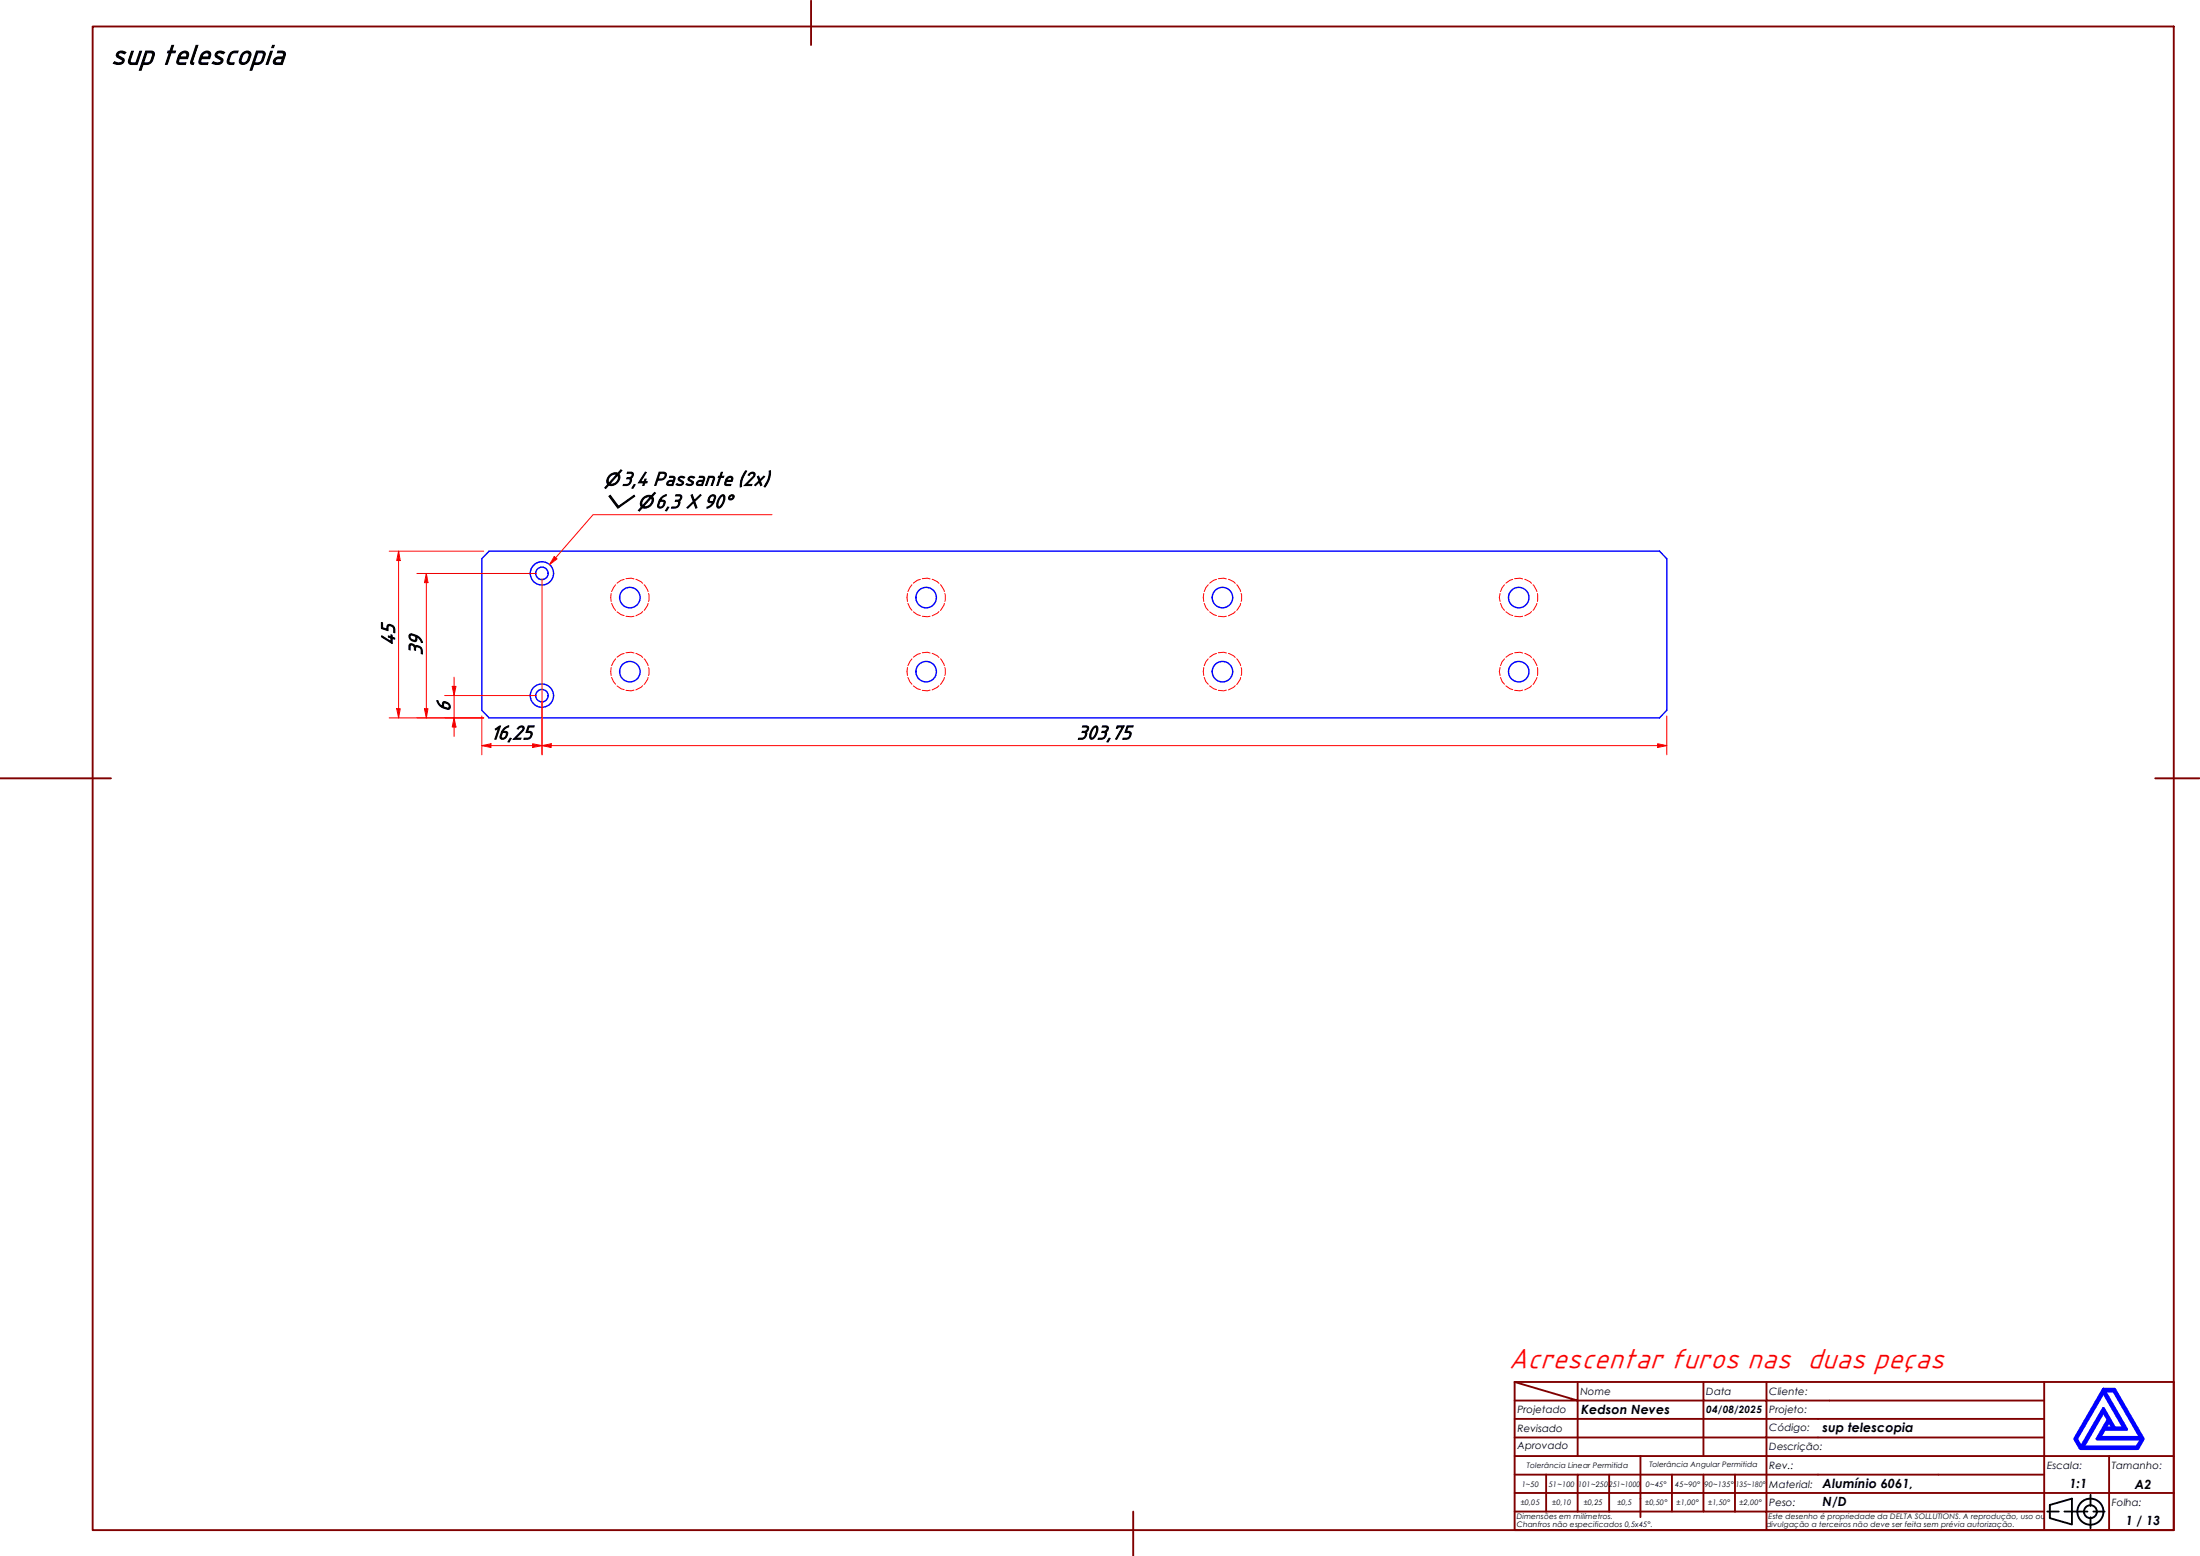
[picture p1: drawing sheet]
<svg xmlns="http://www.w3.org/2000/svg" width="594mm" height="420mm" viewBox="0 0 594 420" stroke-linecap="round" stroke-linejoin="round" font-family="sans-serif">
<!-- layer: Hidden (ABNT) -->
<g fill="none" stroke="#f00" stroke-width=".27">
<path d="M166.2 157.9l-1 1.8M168.5 156.4l-.8 .3-1.1 .8M169 156.3l1.4-.2 .8 .2M171.7 156.4l1.4 .7 .4 .4M173.9 157.9l1.1 1.8M246.3 157.9l-1.1 1.8M248.5 156.4l-.8 .3-1.1 .8M249 156.3l1.4-.2 .7 .2M251.7 156.4l1.4 .7 .5 .4M253.9 157.9l1.1 1.8M326.3 157.9l-.7 .8-.4 1M328.5 156.4l-.8 .3-1.1 .8"/>
<path d="M329 156.3l1.5-.2 .7 .2M331.7 156.4l1.4 .7 .5 .4M333.9 157.9l1.1 1.8M406.3 157.9l-.7 .8-.4 1M408.5 156.4l-.8 .3-1 .8M409 156.3l1.5-.2 .7 .2M411.7 156.4l1.4 .7 .5 .4M414 157.9l1 1.8M165 160.3v2.1M165.2 162.9l1 1.9M166.2 177.9l-1 1.8M166.6 165.2l1.1 .8 .8 .2"/>
<path d="M168.5 176.4l-.8 .3-1.1 .8M169 166.4h2.2M169 176.3l1.4-.2 .8 .2M171.7 176.4l1.4 .7 .4 .4M173.5 165.1l-.4 .5-1.4 .7M173.9 177.9l1.1 1.8M175 162.9l-.1 .5-1 1.4M175.1 160.3v2.1M245 160.3v2.1M245.2 162.9l1.1 1.9M246.3 177.9l-1.1 1.8M246.6 165.2l1.1 .8 .8 .2"/>
<path d="M248.5 176.4l-.8 .3-1.1 .8M249 166.4h2.1M249 176.3l1.4-.2 .7 .2M251.7 176.4l1.4 .7 .5 .4M253.6 165.1l-.5 .5-1.4 .7M253.9 177.9l1.1 1.8M255 162.9l-.1 .5-1 1.4M255.1 160.3v2.1M325.1 160.3v2.1M325.2 162.9l.4 1.2 .7 .7M326.3 177.9l-.7 .8-.4 1M326.6 165.2l1.1 .8 .8 .2"/>
<path d="M328.5 176.4l-.8 .3-1.1 .8M329 166.4h2.2M329 176.3l1.5-.2 .7 .2M331.7 176.4l1.4 .7 .5 .4M333.6 165.1l-.5 .5-1.4 .7M333.9 177.9l1.1 1.8M335 162.9l-.1 .5-1 1.4M335.2 160.3v2.1M405.1 160.3l-.2 1 .2 1.1M405.2 162.9l.4 1.2 .7 .7M406.3 177.9l-.7 .8-.4 1M406.7 165.2l1 .8 .8 .2"/>
<path d="M408.5 176.4l-.8 .3-1 .8M409 166.4h2.2M409 176.3l1.5-.2 .7 .2M411.7 176.4l1.4 .7 .5 .4M413.6 165.1l-.5 .5-1.4 .7M414 177.9l1 1.8M415 162.9l-1 1.9M415.2 160.3v2.1M165 180.3v2.1M165.2 182.9l.5 1.2 .5 .7M166.6 185.2l1.1 .8 .8 .2M171.2 186.4l-.8 .1-1.4-.1"/>
<path d="M173.5 185.1l-.4 .5-1.4 .7M175 182.9l-.1 .5-1 1.4M175.1 180.3v2.1M245 180.3v2.1M245.2 182.9l.5 1.2 .6 .7M246.6 185.2l1.1 .8 .8 .2M251.1 186.4l-.7 .1-1.4-.1M253.6 185.1l-.5 .5-1.4 .7M255 182.9l-.1 .5-1 1.4M255.1 180.3v2.1M325.1 180.3v2.1M325.2 182.9l.4 1.2 .7 .7"/>
<path d="M326.6 185.2l1.1 .8 .8 .2M331.2 186.4l-.7 .1-1.5-.1M333.6 185.1l-.5 .5-1.4 .7M335 182.9l-.1 .5-1 1.4M335.2 180.3v2.1M405.1 180.3l-.2 1 .2 1.1M405.2 182.9l.4 1.2 .7 .7M406.7 185.2l1 .8 .8 .2M411.2 186.4l-.7 .1-1.5-.1M413.6 185.1l-.5 .5-1.4 .7M415 182.9l-1 1.9M415.2 180.3v2.1"/>
</g>
<!-- layer: Visible (ABNT) -->
<g fill="none" stroke="#00f" stroke-width=".38">
<path d="M132.1 148.8h316l2 2.1v40.9l-2 2h-316l-2-2v-40.9z"/>
<circle cx="146.3" cy="154.8" r="3.1"/>
<circle cx="146.3" cy="154.8" r="1.68"/>
<circle cx="170.1" cy="161.4" r="2.76"/>
<circle cx="250.1" cy="161.4" r="2.76"/>
<circle cx="330.1" cy="161.4" r="2.76"/>
<circle cx="410.1" cy="161.4" r="2.76"/>
<circle cx="146.3" cy="187.8" r="3.1"/>
<circle cx="146.3" cy="187.8" r="1.68"/>
<circle cx="170.1" cy="181.4" r="2.76"/>
<circle cx="250.1" cy="181.4" r="2.76"/>
<circle cx="330.1" cy="181.4" r="2.76"/>
<circle cx="410.1" cy="181.4" r="2.76"/>
</g>
<!-- layer: Borda A3/A4 (ABNT) -->
<g fill="none" stroke="#800000" stroke-width=".51">
<path d="M25 7.2h562v406h-562zM219 .2v12M0 210.2h30M582 210.2h12M409 373.2l17 5h-17M409 373.2h178v40h-178zM426 378.2h34v4.9h17M426 378.2v15M426 373.2v5M460 373.2v5h17v4.9M477 373.2v5h75M552 373.2v20h-143"/>
<path d="M409 383.1h51v10.1M409 398.2h17M417.5 398.2v10M434.5 398.2h-8.5v10M443 393.2v16.5M451.5 398.2v10h-42.5M460 398.2v10h8.5M468.5 398.2v10M477 398.2h-42.5v10M477 383.1v5.1h-68M477 398.2v10h75M477 383.1h75"/>
<path d="M477 398.2h75M552 388.2h-75v10M569.5 393.2v9.9h17.5M587 393.2h-35v9.9h17.5v10.1M306 408.2v12M409 403.1h143v10.1M451.5 408.2h8.5M468.5 408.2h8.5v5"/>
</g>
<path d="M568 376l5.5 9.6h-2.5l-3-5.3-6 10.5-1.3-2.3zM568 375.1h3l7.7 13.4-1.4 2.6h-15.5l-1.5-2.6zM568.3 375.6h2.5l7.2 12.6h-11l1.3-2.3h5.9zM568 381.2l1.3 2.1-3 5.2h12l-1.3 2.3h-14.5zM569.5 383.8l1 1.8h-2z" fill="none" stroke="#00f" stroke-width=".83"/>
<!-- layer: 0 -->
<path d="M561.8 391.1h15.5" fill="none" stroke="#000" stroke-width=".27"/>
<g fill="none" stroke="#000" stroke-width=".51">
<path d="M552.8 408.2h3.1M553.5 406.4l6-1.7v6.9l-6-1.7zM557.5 408.2h6.2M564.5 403.6v3M564.5 409.7v3M565.3 408.2h3"/>
<circle cx="564.5" cy="408.2" r="3.5"/>
<circle cx="564.5" cy="408.2" r="1.75"/>
</g>
<path d="M130.1 201.3h2.5" fill="none" stroke="#f00" stroke-width=".27"/>
<path d="M130.1 201.3l2.5-.5v1z" fill="#f00"/>
<path d="M130.1 201.3l2.5-.5v1zM143.8 201.3h2.6" fill="none" stroke="#f00" stroke-width=".27"/>
<path d="M143.8 200.8l2.6 .5-2.6 .5z" fill="#f00"/>
<path d="M146.4 156.3v47.5M130.1 193.3v10.5M132.6 201.3h11.2M143.8 200.8l2.6 .5-2.6 .5zM146.4 201.3h2.4" fill="none" stroke="#f00" stroke-width=".27"/>
<path d="M146.4 201.3l2.4-.5v1z" fill="#f00"/>
<path d="M146.4 201.3l2.4-.5v1zM447.6 201.3h2.5" fill="none" stroke="#f00" stroke-width=".27"/>
<path d="M447.6 200.8l2.5 .5-2.5 .5z" fill="#f00"/>
<path d="M122.6 193.8v2.5M146.4 189.3v14.5M450.1 193.3v10.5M148.8 201.3h298.8M447.6 200.8l2.5 .5-2.5 .5z" fill="none" stroke="#f00" stroke-width=".27"/>
<path d="M122.6 193.8l.5 2.5h-1z" fill="#f00"/>
<path d="M122.6 193.8l.5 2.5h-1zM122.6 185.3v2.5" fill="none" stroke="#f00" stroke-width=".27"/>
<path d="M122.1 185.3h1l-.5 2.5z" fill="#f00"/>
<path d="M115.1 191.4v2.4M120.1 193.8h10.5M120.1 187.8h24.7M122.1 185.3h1l-.5 2.5zM122.6 182.9v2.4M122.6 187.8v6M122.6 196.3v2.6" fill="none" stroke="#f00" stroke-width=".27"/>
<path d="M114.6 191.4h1l-.5 2.4z" fill="#f00"/>
<path d="M115.1 154.9v2.4M114.6 191.4h1l-.5 2.4z" fill="none" stroke="#f00" stroke-width=".27"/>
<path d="M115.1 154.9l.5 2.4h-1z" fill="#f00"/>
<path d="M112.6 154.9h32.2M115.1 154.9l.5 2.4h-1zM115.1 157.3v34.1M107.6 191.4v2.4M112.6 193.8h18" fill="none" stroke="#f00" stroke-width=".27"/>
<path d="M107.1 191.4h1l-.5 2.4z" fill="#f00"/>
<path d="M107.6 148.8v2.6M107.1 191.4h1l-.5 2.4z" fill="none" stroke="#f00" stroke-width=".27"/>
<path d="M107.6 148.8l.5 2.6h-1z" fill="#f00"/>
<path d="M105.1 148.8h25.5M107.6 148.8l.5 2.6h-1zM107.6 151.4v40M105.1 193.8h25.5" fill="none" stroke="#f00" stroke-width=".27"/>
<path d="M150.1 150.6l-1.7 1.8" fill="none" stroke="#f00" stroke-width=".27"/>
<path d="M149.7 150.3l.7 .6-2 1.5z" fill="#f00"/>
<path d="M208.5 139h-48.4l-10 11.6M149.7 150.3l.7 .6-2 1.5z" fill="none" stroke="#f00" stroke-width=".27"/>
<text font-size="8.2" fill="#f00" x="407.4" y="369.4">Acrescentar furos nas duas peças</text>
<text font-size="8.1" x="30" y="17.3">sup telescopia</text>
<g font-size="5.6">
<text x="167.8" y="131">3,4 Passante (2x)</text>
<text x="176.9" y="137.1">6,3 X 90°</text>
<text x="106.6" y="174.3" transform="rotate(-90 106.6 174.3)">45</text>
<text x="114" y="177" transform="rotate(-90 114 177)">39</text>
<text x="121.5" y="192.2" transform="rotate(-90 121.5 192.2)">6</text>
<text x="132.5" y="199.6">16,25</text>
<text x="290.8" y="199.6">303,75</text>
</g>
<g font-size="4.8">
<text x="163.1" y="131">⌀</text>
<text x="163.1" y="137.1">⌵ ⌀</text>
</g>
<g font-size="3.4">
<text x="427" y="381.9">Kedson Neves</text>
<text x="492.1" y="386.6">sup telescopia</text>
<text x="492.1" y="401.9">Alumínio 6061,</text>
<text x="558.8" y="401.9">1:1</text>
<text x="576.5" y="401.9">A2</text>
<text x="492.1" y="406.7">N/D</text>
<text x="574" y="411.7">1 / 13</text>
</g>
<g font-size="2.7">
<text x="426.8" y="376.7">Nome</text>
<text x="460.8" y="376.7">Data</text>
<text x="477.8" y="376.7">Cliente:</text>
<text x="409.8" y="381.4">Projetado</text>
<text x="460.8" y="381.5">04/08/2025</text>
<text x="477.8" y="381.4">Projeto:</text>
<text x="409.8" y="386.7">Revisado</text>
<text x="477.8" y="386.4">Código:</text>
<text x="409.8" y="391.4">Aprovado</text>
<text x="477.8" y="391.5">Descrição:</text>
<text x="477.8" y="401.7">Material:</text>
<text x="477.8" y="396.7">Rev.:</text>
<text x="552.8" y="396.7">Escala:</text>
<text x="570.3" y="396.7">Tamanho:</text>
<text x="477.8" y="406.6">Peso:</text>
<text x="570.3" y="406.7">Folha:</text>
</g>
<g font-size="2">
<text x="410.9" y="401.4">1~50</text>
<text x="412.3" y="396.4">Tolerância Linear Permitida</text>
<text x="418.2" y="401.4">51~100</text>
<text x="426.1" y="401.4">101~250</text>
<text x="434.5" y="401.4">251~1000</text>
<text x="444.4" y="401.4">0~45°</text>
<text x="445.4" y="396.2">Tolerância Angular Permitida</text>
<text x="452.4" y="401.4">45~90°</text>
<text x="460.3" y="401.4">90~135°</text>
<text x="468.7" y="401.4">135~180°</text>
<text x="410.7" y="406.3">±0,05</text>
<text x="419.2" y="406.3">±0,10</text>
<text x="427.7" y="406.3">±0,25</text>
<text x="436.8" y="406.3">±0,5</text>
<text x="444.2" y="406.3">±0,50°</text>
<text x="452.8" y="406.3">±1,00°</text>
<text x="461.3" y="406.3">±1,50°</text>
<text x="469.7" y="406.3">±2,00°</text>
<text x="409.6" y="410.2">Dimensões em milímetros.</text>
<text x="409.6" y="412.3">Chanfros não especificados 0,5x45°.</text>
<text x="477" y="412.3">divulgação a terceiros não deve ser feita sem prévia autorização.</text>
<text x="477.6" y="410.2">Este desenho é propriedade da DELTA SOLLUTIONS. A reprodução, uso ou</text>
</g>
</svg>
